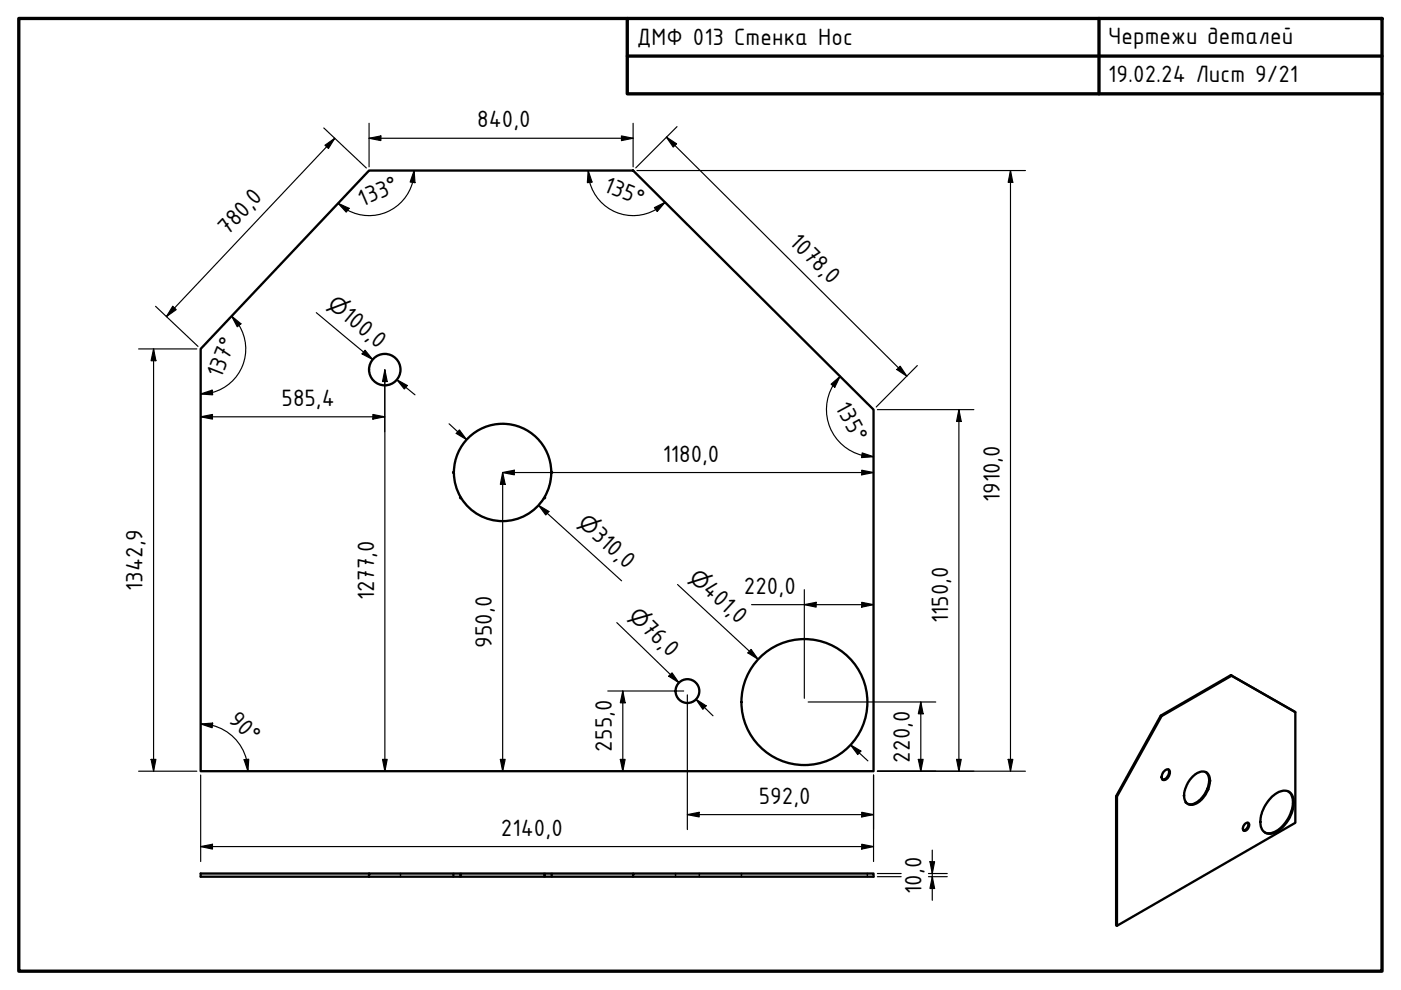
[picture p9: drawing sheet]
<svg xmlns="http://www.w3.org/2000/svg" width="297mm" height="210mm" viewBox="0 0 297 210" stroke-linecap="round" stroke-linejoin="round" font-family="sans-serif">
<!-- layer: Visible (ISO) -->
<g fill="none" stroke="#000" stroke-width=".49">
<path d="M78.2 36.2h56l51 50.7v76.6h-142.7v-89.5zM96.2 100l-.1 .2 .1 .1M96.2 100.3a12.3 12.3 0 0 0 1.4 5.1 9.5 9.5 0 0 0 3.1 3.2 10.3 10.3 0 0 0 14.6-3M96.2 100a10.4 10.4 0 0 1 10.4-10.1 10.4 10.4 0 0 1 10.4 10.1v.3a14.4 14.4 0 0 1-1.5 5.1v.2h-.2M246.1 151.7l-9.5 17.1M246.3 151.8l14.8-8.5 13.5 7.7v23.4l-37.8 21.9v-27.4zM260.9 143.2l-14.8 8.5 .2 .1M261.1 143.3l-.2-.1 13.7 7.8M236.8 168.9l-.2-.1v27.4l.2 .1M246.8 163.5a.63 .63 0 0 1 .7-.4 .63 .63 0 0 1 .5 .7 1.35 1.35 0 0 1-1.5 1.5 1.44 1.44 0 0 1 .3-1.8zM247.7 163.1a1.55 1.55 0 0 1-1.2 2.2M251 168.7h.1"/>
<path d="M251 168.7l.4 1.4M251.4 170.1h.1M255.6 163.7l.6 .6 .2 1.1 .1 .1M255.9 167.4a4.6 4.6 0 0 1-3.7 3.1l-.4-.1M255.9 167.4h.2M256 167.3l-.1 .1M256.1 167.4a4.4 4.4 0 0 1-3.8 3.2l-.8-.5M256.2 167.3l-.1 .1M256.4 165.5l-.4 1.7 .2 .1M256.4 165.5l.1 .1M256.4 165.4v.1M256.5 165.5a1.7 1.7 0 0 0-.9-1.8 1.7 1.7 0 0 0-2 .3 6.5 6.5 0 0 0-2.6 4.7"/>
<path d="M256.5 165.5v.1M256.5 165.6l-.3 1.7M263.9 174.8a.52 .52 0 0 1 .7-.4 .52 .52 0 0 1 .2 .8 .88 .88 0 0 1-1.2 .8 1.31 1.31 0 0 1 .3-1.2zM264.5 174.4a1.14 1.14 0 0 1-.9 1.6M269.6 169a3.1 3.1 0 0 1 3.9-1 4.3 4.3 0 0 1 .2 4.8 6 6 0 0 1-4.5 4 2.17 2.17 0 0 1-2-2.7 8.2 8.2 0 0 1 2.4-5.1zM273.2 167.8a3.7 3.7 0 0 1 .5 4.5 6.2 6.2 0 0 1-4.6 4.4l-.9-.2M78.2 185.9h107v-.7h-51v.7M78.2 185.2h-35.7v.7h35.7M134.2 185.2h-56v.7"/>
<circle cx="81.6" cy="78.4" r="3.3"/>
<circle cx="145.8" cy="146.5" r="2.52"/>
<circle cx="170.6" cy="148.9" r="13.4"/>
</g>
<!-- layer: Hidden (ISO) -->
<g fill="none" stroke="#000" stroke-width=".35">
<path d="M78.2 185.2v.3M78.2 185.7v.2M84.9 185.2v.3M84.9 185.7v.2M96.1 185.2v.3M96.1 185.7v.2M96.2 185.2v.3M96.2 185.7v.2M97.5 185.2v.3M97.5 185.7v.2M97.6 185.2v.3M97.6 185.7v.2"/>
<path d="M97.8 185.2v.3M97.8 185.7v.2M115.3 185.2v.3M115.3 185.7v.2M115.5 185.2v.3M115.5 185.7v.2M115.6 185.2v.3M115.6 185.7v.2M116.9 185.2v.3M116.9 185.7v.2M117.1 185.2v.3M117.1 185.7v.2"/>
<path d="M143.2 185.2v.3M143.2 185.7v.2M148.3 185.2v.3M148.3 185.7v.2M157.2 185.2v.3M157.2 185.7v.2M183.9 185.2v.3M183.9 185.7v.2"/>
</g>
<!-- layer: Border (ISO) -->
<path d="M4 3.9h289v202h-289zM133 3.9v16h160M133 11.9h160M233 3.9v16" fill="none" stroke="#000" stroke-width=".71"/>
<!-- layer: Dimension (ISO) -->
<g fill="none" stroke="#000" stroke-width=".25">
<path d="M68.7 27.1l9 8.5M68.9 30.8l2.1-1.5-1.4 2.2zM71 29.3l-35.7 37.8M78.2 29.3l2.6-.5v1zM78.2 29.3h56M78.2 26.1v9.3M87.8 36.2l.2 2.5-1-.1zM87.8 36.2a9.6 9.6 0 0 1-5.8 8.7 9.6 9.6 0 0 1-10.3-1.8M124.7 36.2l.8 2.4-1 .1zM124.7 36.2a9.5 9.5 0 0 0 6.7 9.1 9.5 9.5 0 0 0 7.6-.9M131.8 28.8l2.4 .5-2.4 .5zM134.2 26.1v9.3"/>
<path d="M135 36.2h82.4M141.3 29.1l2.1 1.4-.7 .7zM141.3 29.1l51 50.7M143.5 26.8l-8.7 8.8M214.2 36.2l.5 2.5h-1zM214.2 36.2v127.3M71.7 43.1l2.3 1.1-.6 .8zM138.7 44l2.3-1.1-1.7 1.9zM141 42.9l-2 1.6M29.4 74h12.3M32.6 74l.5 2.5h-1.1zM32.6 74v89.5"/>
<path d="M33 64.9l9 8.5M36.6 64.9l.8 .8-2.1 1.4zM49.1 67l2 1.7-.8 .6zM49.1 67l1.6 2M50.7 69a9.5 9.5 0 0 1-5.7 14.2M67.1 66.3l11.9 9.9M77.4 74.3l1.6 1.9-2.2-1.2zM81.6 78.4l.5 2.5h-1zM81.6 78.4v85.1M178.1 79.8a10 10 0 0 0-2.1 10.9 10 10 0 0 0 9.2 6.1M190.9 77.6l1.4 2.2-2.2-1.4zM194.5 77.5l-8.7 8.8"/>
<path d="M42.5 88.4l2.5-.5v1zM42.5 83.5l2.5-.8 .1 1zM42.5 88.4h39.1M45 83.2l-2.5 .3M79.1 87.9l2.5 .5-2.5 .5zM84.1 80.5l2.3 1.2-.7 .8zM84.1 80.5l3.9 3.2M95.2 89.9l3.7 3.3M97.4 91.2l1.5 2-2.2-1.3zM176.2 81.5l1.9-1.7-1.1 2.3zM182.7 99.7l2.5 .5-2.5 .5zM182.8 96l2.4 .8-2.5 .2z"/>
<path d="M186 86.9h20.5M203.3 86.9l.5 2.5h-1zM203.3 86.9v76.6M106.5 100.2l2.5-.5v1zM106.5 100.2h78.7M106.6 100.2l.5 2.5h-1zM106.6 100.2v63.3M114.2 107.1l2.2 1.3-.7 .8zM114.2 107.1l17.6 16.1M116.9 100.8a10.3 10.3 0 0 1-5.2 8.3M130.8 132l13.1 12.7M143.7 123.9l17 15.9"/>
<path d="M159.2 137.7l1.5 2.1-2.1-1.4zM159.3 128.2h25.9M170.5 128.2l2.5-.5v1zM170.5 125v23.1M182.7 127.7l2.5 .5-2.5 .5zM42.5 153.5l2.6-.2-.1 1zM42.5 153.5l2.5 .3M45 153.8a10 10 0 0 1 7.6 9.7M128.9 146.5h16.1M132 146.5l.5 2.5h-1zM132 146.5v17M142.5 142.7l1.4 2-2.1-1.3z"/>
<path d="M145.7 147.3v28.6M147.6 148.3l2.1 1.3-.7 .8zM147.6 148.3l3.6 3.5M171.3 148.8h27.1M180.3 157.9l2.2 1.3-.6 .8zM180.3 157.9l3.7 3.4M195.2 148.8l.5 2.5h-1zM195.2 148.8v14.7M29.4 163.5h12.3M32 161h1.1l-.5 2.5zM42.5 179.5l2.5-.5v1zM42.5 179.5h142.7"/>
<path d="M42.5 164.3v18.4M51.8 161.1l.9-.1-.1 2.5zM81.1 161h1l-.5 2.5zM106.1 161h1l-.5 2.5zM131.5 161h1l-.5 2.5zM145.7 172.7l2.5-.5v1zM145.7 172.7h39.5M182.7 179l2.5 .5-2.5 .5zM182.7 172.2l2.5 .5-2.5 .5zM185.2 164.3v18.4M186 163.5h31.4M194.7 161h1l-.5 2.5z"/>
<path d="M202.8 161h1l-.5 2.5zM213.7 161h1l-.5 2.5zM186 185.2h5.1M186 185.9h5.1M196.8 185.2h4M196.8 185.9h4M197.2 182.7h1l-.5 2.5zM197.7 185.9l.5 2.5h-1zM197.7 180.2v10.7"/>
</g>
<g fill="#000">
<path d="M68.9 30.8l2.1-1.5-1.4 2.2zM78.2 29.3l2.6-.5v1zM87.8 36.2l.2 2.5-1-.1zM124.7 36.2l.8 2.4-1 .1zM131.8 28.8l2.4 .5-2.4 .5zM141.3 29.1l2.1 1.4-.7 .7zM214.2 36.2l.5 2.5h-1zM71.7 43.1l2.3 1.1-.6 .8zM138.7 44l2.3-1.1-1.7 1.9zM32.6 74l.5 2.5h-1.1zM36.6 64.9l.8 .8-2.1 1.4zM49.1 67l2 1.7-.8 .6z"/>
<path d="M77.4 74.3l1.6 1.9-2.2-1.2zM190.9 77.6l1.4 2.2-2.2-1.4zM42.5 83.5l2.5-.8 .1 1zM42.5 88.4l2.5-.5v1zM79.1 87.9l2.5 .5-2.5 .5zM81.6 78.4l.5 2.5h-1zM84.1 80.5l2.3 1.2-.7 .8zM97.4 91.2l1.5 2-2.2-1.3zM106.5 100.2l2.5-.5v1zM176.2 81.5l1.9-1.7-1.1 2.3zM182.8 96l2.4 .8-2.5 .2zM203.3 86.9l.5 2.5h-1z"/>
<path d="M106.6 100.2l.5 2.5h-1zM114.2 107.1l2.2 1.3-.7 .8zM182.7 99.7l2.5 .5-2.5 .5zM159.2 137.7l1.5 2.1-2.1-1.4zM170.5 128.2l2.5-.5v1zM182.7 127.7l2.5 .5-2.5 .5zM42.5 153.5l2.6-.2-.1 1zM132 146.5l.5 2.5h-1zM142.5 142.7l1.4 2-2.1-1.3zM147.6 148.3l2.1 1.3-.7 .8zM180.3 157.9l2.2 1.3-.6 .8zM195.2 148.8l.5 2.5h-1z"/>
<path d="M32 161h1.1l-.5 2.5zM42.5 179.5l2.5-.5v1zM51.8 161.1l.9-.1-.1 2.5zM81.1 161h1l-.5 2.5zM106.1 161h1l-.5 2.5zM131.5 161h1l-.5 2.5zM145.7 172.7l2.5-.5v1zM182.7 172.2l2.5 .5-2.5 .5zM194.7 161h1l-.5 2.5zM202.8 161h1l-.5 2.5zM213.7 161h1l-.5 2.5zM182.7 179l2.5 .5-2.5 .5z"/>
<path d="M197.2 182.7h1l-.5 2.5zM197.7 185.9l.5 2.5h-1z"/>
</g>
<g font-size="5.4">
<text x="135" y="9.6">ДМФ 013 Стенка Нос</text>
<text x="235" y="9.4">Чертежи деталей</text>
<text x="235" y="17.4">19.02.24 Лист 9/21</text>
<text x="101.2" y="27">840,0</text>
<text x="127.7" y="40.5" transform="rotate(22 127.7 40.5)">135°</text>
<text x="76.8" y="43.8" transform="rotate(-23 76.8 43.8)">133°</text>
<text x="48.3" y="50" transform="rotate(-47 48.3 50)">780,0</text>
<text x="167.1" y="51.5" transform="rotate(45 167.1 51.5)">1078,0</text>
<text x="72.3" y="67.4" transform="rotate(40 72.3 67.4)">100,0</text>
<text x="46.9" y="80.4" transform="rotate(-68 46.9 80.4)">137°</text>
<text x="59.7" y="86.1">585,4</text>
<text x="177" y="86.3" transform="rotate(61 177 86.3)">135°</text>
<text x="140.5" y="97.9">1180,0</text>
<text x="211.9" y="106.5" transform="rotate(-90 211.9 106.5)">1910,0</text>
<text x="125.2" y="113.8" transform="rotate(42 125.2 113.8)">310,0</text>
<text x="30.2" y="125.3" transform="rotate(-90 30.2 125.3)">1342,9</text>
<text x="148.8" y="125.3" transform="rotate(43 148.8 125.3)">401,0</text>
<text x="157.7" y="125.9">220,0</text>
<text x="79.3" y="127.3" transform="rotate(-90 79.3 127.3)">1277,0</text>
<text x="104.3" y="137.3" transform="rotate(-90 104.3 137.3)">950,0</text>
<text x="135.9" y="133.5" transform="rotate(44 135.9 133.5)">76,0</text>
<text x="201" y="132.1" transform="rotate(-90 201 132.1)">1150,0</text>
<text x="48.3" y="152.8" transform="rotate(45 48.3 152.8)">90°</text>
<text x="129.7" y="159.3" transform="rotate(-90 129.7 159.3)">255,0</text>
<text x="192.9" y="161.7" transform="rotate(-90 192.9 161.7)">220,0</text>
<text x="160.9" y="170.4">592,0</text>
<text x="106.2" y="177.2">2140,0</text>
<text x="195.4" y="189.5" transform="rotate(-90 195.4 189.5)">10,0</text>
</g>
<g font-size="4.6">
<text x="69.3" y="64.9" transform="rotate(40 69.3 64.9)">⌀</text>
<text x="122.3" y="111.2" transform="rotate(42 122.3 111.2)">⌀</text>
<text x="145.9" y="122.7" transform="rotate(43 145.9 122.7)">⌀</text>
<text x="133.1" y="130.8" transform="rotate(44 133.1 130.8)">⌀</text>
</g>
</svg>
